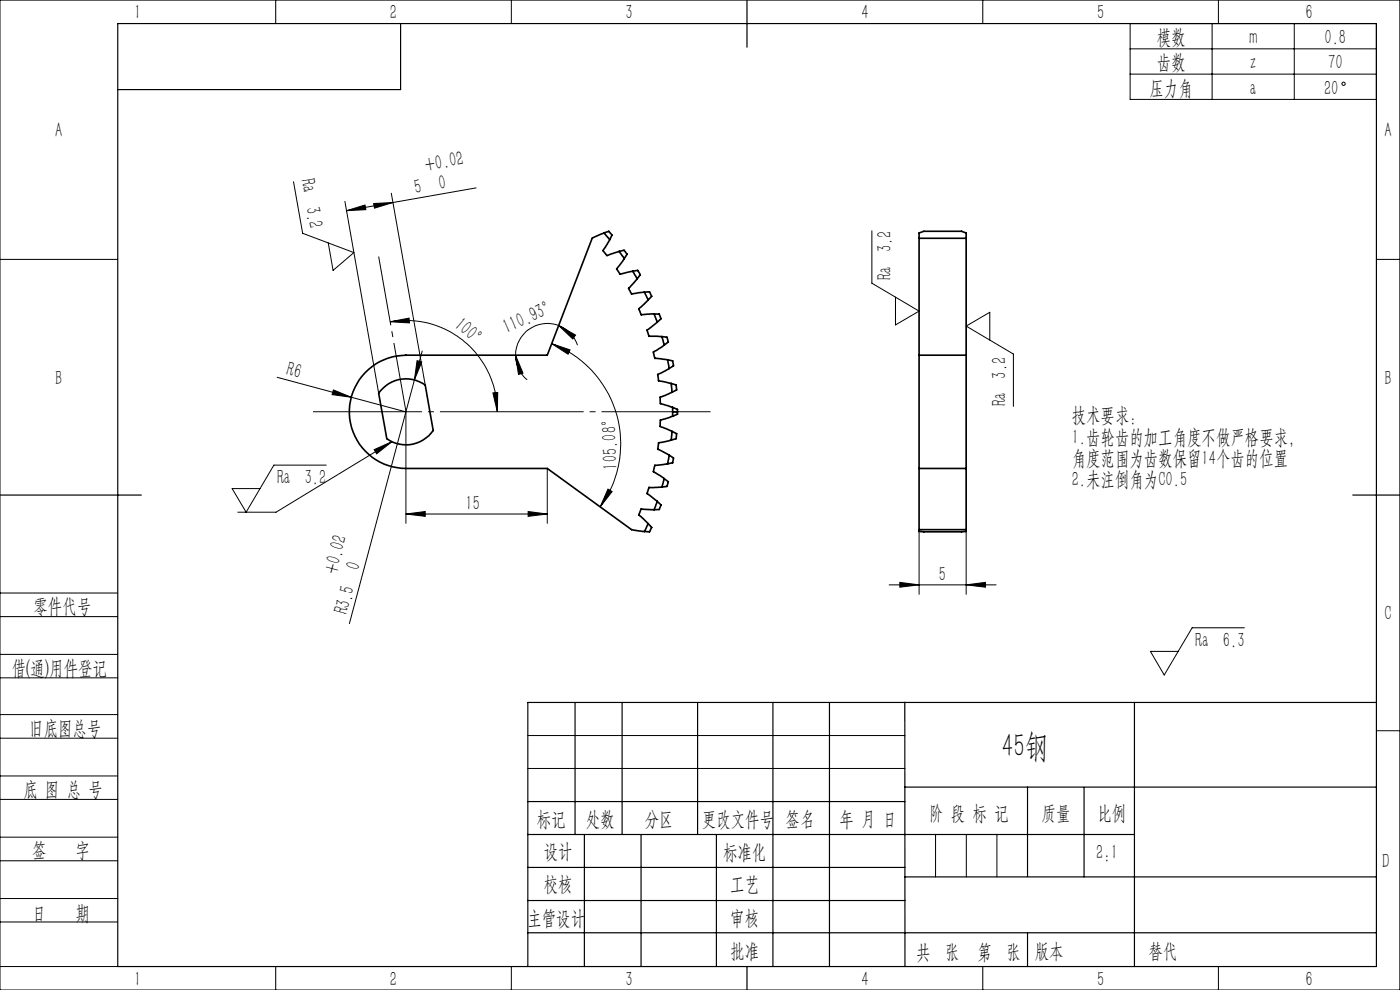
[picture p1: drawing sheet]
<svg xmlns="http://www.w3.org/2000/svg" width="297mm" height="210mm" viewBox="0 0 297 210" stroke-linecap="round" stroke-linejoin="round" font-family="sans-serif">
<g fill="none" stroke="#000" stroke-width=".35">
<path d="M128.1 49.4l-2.5 1.1-9.5 24.8h-30a12 12 0 0 0-12 12.1 12 12 0 0 0 12 12h30l17.9 13 2.7 .3M128.1 49.4l1.3 1.4M128.1 49.4l1.1-.3 .3 .4 .3 .4-.4 .9M129.4 50.8l-1.5 2.4 .3 .4 .6 .6 2.5-.9M131.3 53.3l1.1 1.5M131.3 53.3l1.1-.2 .6 .7v.1l-.6 .9M132.4 54.8l-1 1.5a.91 .91 0 0 0 0 1.6l.2 .3 2.6-.7M134.2 57.5l1 1.7M134.2 57.5l1.1-.1 .3 .5 .2 .4-.6 .9M135.2 59.2l-1.9 2 .2 .3 .5 .9 2.7-.4M195 50.5v-1.1l1-.3h8l1 .3v1.1M195 50.5v24.8"/>
<path d="M195 50.5h10M205 50.5v24.8M136.7 62l.8 1.6M136.7 62l1.1-.1 .2 .4 .3 .6-.8 .7M137.5 63.6l-2 1.9 .4 1 .1 .3 2.8-.2M138.8 66.6l.6 1.8M138.8 66.6h1l.4 .9v.1l-.8 .8M139.4 68.4l-2.1 1.6v.2l.4 1.1 2.7 .1M140.4 71.4l.5 1.8M140.4 71.4l1.1 .1 .2 .8 .1 .3-.9 .6M140.9 73.2l-2.3 1.5 .2 .8 .1 .5 2.7 .3M141.6 76.3l.4 1.9"/>
<path d="M141.6 76.3l1.1 .2 .2 1v.1l-.9 .6M142 78.2l-2.5 1.2 .2 1.4 2.7 .5M195 75.3v24.1M195 75.3h10M205 75.3v24.1M80.8 82.8a7.1 7.1 0 0 1 9.4-1.1l1.7 9.6a7 7 0 0 1-9.8 1.8l-1.8-9.7zM141.6 98.4l-2.7 .3-.1 .4-.2 .9 2.3 1.5M142 96.5l-.4 1.9M142 96.5l.9 .8-.2 .9-1.1 .2M142.4 81.3l.2 1.9M142.4 81.3l1 .4 .1 .2v.8l-.9 .5M142.4 93.4l-2.7 .5-.2 1.4 2.5 1.2"/>
<path d="M142.6 91.5l-.2 1.9M142.6 91.5l.9 .5v.8l-.1 .3-1 .3M142.6 83.2l-2.6 1.1 .1 .8v.5l2.6 .8M142.7 87.4v.9M142.7 86.4l1 .4v.6M142.7 86.4v1M142.7 88.3l-1.6 .6a.9 .9 0 0 0-.9 .3 .9 .9 0 0 0-.1 .9l-.1 .3 2.6 1.1M142.7 87.4h1M143.7 87.4v.5l-1 .4M195 99.4h10M195 99.4v13M205 99.4v13"/>
<path d="M137.5 111.1l-.8 1.6M137.5 111.1l.8 .8-.5 .9-1.1-.1M138.8 108.1l-2.8-.2-.1 .4-.4 .9 2 1.9M139.4 106.4l-.6 1.7M139.4 106.4l.8 .7v.1l-.4 .9h-1M140.4 103.3l-2.7 .1-.4 1.1v.2l2.1 1.7M140.9 101.5l-.5 1.8M140.9 101.5l.9 .7-.3 1-1.1 .1M195 112.4v.3l1 .1h8l1-.1v-.3M195 112.4h10"/>
</g>
<g fill="none" stroke="#000" stroke-width=".21">
<path d="M0 0h297v210h-297zM58.5 0v5M108.5 0v5M208.5 0v5M239.7 5h52.3v16.1h-52.3zM239.7 10.4h52.3M239.7 15.7h52.3M257.1 5v16.1M258.5 0v5M274.6 5v16.1M62.3 38.6l1.9 10.9 10.9 4.1-4.4 3.8-1.1-5.9M101 39.9l-27.5 4.8"/>
<path d="M0 55h25M73.2 42.7l7.1 40.7M73.5 44.7l3.9-1.2 .2 1zM79.3 43.2l4.1-.2-4 1.2zM83 41l7.2 40.7M185 49v11.1l10 5.9-5 2.9v-5.9M292 55h5M82.8 68.3l4-.8 .1 1zM82.8 68.3a19.5 19.5 0 0 1 22.7 19.1M88.5 76.5l1 .3-1.6 3.8zM89.6 74.5l-1.7 6.1M109.4 75.3l1.5 3.9-.9 .2z"/>
<path d="M109.4 75.3a6.9 6.9 0 0 0 2.4 5.3M117.1 72.9l3.8 1.3-.4 .9zM117.1 72.9a22.7 22.7 0 0 1 10.2 34.6M118.5 69.1l3.6 2-.6 .8zM118.5 69.1a6.8 6.8 0 0 0-9.1 6.2M118.5 69.1a6.8 6.8 0 0 1 4 4.1M210 72.1v-5.9l-5 3 10 5.9v11.1M58.8 80l27.3 7.4v23.6M69.2 98.7h-11.1l-5.9 9.9-3-5h5.9M70.7 82.7l3.8 1.6-4.1-.6zM79.4 95.4l3.7-1.7-3.2 2.6zM83.1 93.7l-24.5 14.9h-8.2"/>
<path d="M87.9 80.6l-13.8 51.7M104.6 83.4l1-.2-.1 4.2zM116.1 99.4v11.6M86.1 109l4.1-.5v1zM86.1 109h30M112 108.5l4.1 .5-4.1 .5zM129 103.7l.9 .6-2.6 3.2zM195 112.4v13.7M205 112.4v13.7M0 138.8h25M0 125.8h25M0 130.8h25"/>
<path d="M188.6 124.1h22.7M190.9 123.5l4.1 .6-4.1 .5zM205 124.1l4.1-.6v1.1zM264 133.2h-11.1l-5.9 10-2.9-5h5.8M0 143.8h25M0 156.6h25M0 151.6h25M112 156h80M292 155h5M0 169.6h25M0 164.6h25M0 177.6h25"/>
<path d="M112 163h80M198.5 177v9M205 177v9M211.5 177v9M0 182.6h25M0 190.6h25M0 195.6h25M0 205h25M58.5 205v5M108.5 205v5M208.5 205v5M258.5 205v5"/>
<circle cx="285" cy="17.8" r=".34"/>
</g>
<path d="M66.4 87.3h84.3" fill="none" stroke="#000" stroke-width=".21" stroke-dasharray="30.5 1.3 1.3 1.3" stroke-dashoffset="7.4" stroke-linecap="butt"/>
<path d="M86.1 87.3l-5.8-32.9" fill="none" stroke="#000" stroke-width=".21" stroke-dasharray="30.5 1.3 1.3 1.3" stroke-dashoffset="15.7" stroke-linecap="butt"/>
<g fill="none" stroke="#000" stroke-width=".25">
<path d="M25 5h267v200h-267zM85 5v14h-60M158.5 0v10M0 105h30M287 105h10M122 149v28M132 149v28M148 149v28M164 149v56M176 149v56M191.9 149l.1 56M240.7 149v56"/>
<path d="M292 149h-180v56M112 177h128.7M112 170h80M124 177v28M136 177v28M152 177v28M191.9 167h100.1M218 167v18.9M230 167v19M112 197.9h180M112 184h80M112 191h80"/>
<path d="M192 186h100M218 197.9v7.1M158.5 205v5"/>
</g>
<g fill="#000">
<path d="M70.7 82.7l3.8 1.6-4.1-.6zM79.4 95.4l3.7-1.7-3.2 2.6zM88.5 76.5l1 .3-1.6 3.8z"/>
<path d="M79.3 43.2l4.1-.2-4 1.2zM73.5 44.7l3.9-1.2 .2 1z"/>
<path d="M118.5 69.1l3.6 2-.6 .8zM109.4 75.3l1.5 3.9-.9 .2z"/>
<path d="M104.6 83.4l1-.2-.1 4.2zM82.8 68.3l4-.8 .1 1z"/>
<path d="M86.1 109l4.1-.5v1zM112 108.5l4.1 .5-4.1 .5z"/>
<path d="M129 103.7l.9 .6-2.6 3.2zM117.1 72.9l3.8 1.3-.4 .9z"/>
<path d="M205 124.1l4.1-.6v1.1zM190.9 123.5l4.1 .6-4.1 .5z"/>
</g>
<text font-size="7.1" x="212.6" y="160.6">45钢</text>
<g font-size="4.4">
<text x="28.5" y="4.1">1</text>
<text x="82.7" y="4.1">2</text>
<text x="132.7" y="4.1">3</text>
<text x="182.7" y="4.1">4</text>
<text x="232.7" y="4.1">5</text>
<text x="277" y="4.1">6</text>
<text x="245.4" y="9.4">模数</text>
<text x="265" y="9.4">m</text>
<text x="281" y="9.4">0.8</text>
<text x="245.4" y="14.7">齿数</text>
<text x="265.2" y="14.7">z</text>
<text x="281.8" y="14.7">70</text>
<text x="243.9" y="20.1">压力角</text>
<text x="265.2" y="20.1">a</text>
<text x="280.9" y="20.1">20</text>
<text x="11.7" y="29.1">A</text>
<text x="293.7" y="29.1">A</text>
<text x="63.8" y="38.2" transform="rotate(80 63.8 38.2)">Ra 3.2</text>
<text x="88.2" y="41.2" transform="rotate(-10 88.2 41.2)">5</text>
<text x="90.4" y="36.4" transform="rotate(-10 90.4 36.4)">+0.02</text>
<text x="93.3" y="40.3" transform="rotate(-10 93.3 40.3)">0</text>
<text x="189.1" y="59.4" transform="rotate(-90 189.1 59.4)">Ra 3.2</text>
<text x="96.1" y="69.3" transform="rotate(40 96.1 69.3)">100°</text>
<text x="107.5" y="70.8" transform="rotate(-24 107.5 70.8)">110.93°</text>
<text x="11.7" y="81.6">B</text>
<text x="60.5" y="79.6" transform="rotate(15 60.5 79.6)">R6</text>
<text x="293.7" y="81.6">B</text>
<text x="213.4" y="86.2" transform="rotate(-90 213.4 86.2)">Ra 3.2</text>
<text x="227.4" y="89.6">技术要求：</text>
<text x="227.4" y="94.1">1.齿轮齿的加工角度不做严格要求，</text>
<text x="131" y="99.6" transform="rotate(-92 131 99.6)">105.08°</text>
<text x="227.4" y="98.6">角度范围为齿数保留14个齿的位置</text>
<text x="58.8" y="102.8">Ra 3.2</text>
<text x="227.4" y="103.1">2.未注倒角为C0.5</text>
<text x="98.7" y="108.1">15</text>
<text x="71.4" y="122" transform="rotate(-75 71.4 122)">+0.02</text>
<text x="76.2" y="121.1" transform="rotate(-75 76.2 121.1)">0</text>
<text x="199.2" y="123.2">5</text>
<text x="7.1" y="130.1">零件代号</text>
<text x="73.7" y="130.6" transform="rotate(-75 73.7 130.6)">R3.5</text>
<text x="293.7" y="131.6">C</text>
<text x="253.6" y="137.3">Ra 6.3</text>
<text x="2.5" y="143.2">借(通)用件登记</text>
<text x="6.2" y="155.8">旧底图总号</text>
<text x="5" y="168.9">底 图 总 号</text>
<text x="197.1" y="173.8">阶 段 标 记</text>
<text x="221" y="173.8">质量</text>
<text x="232.8" y="173.8">比例</text>
<text x="113.9" y="175.2">标记</text>
<text x="124.3" y="175.2">处数</text>
<text x="136.8" y="175.2">分区</text>
<text x="148.9" y="175.2">更改文件号</text>
<text x="166.7" y="175.2">签名</text>
<text x="178.1" y="175.2">年 月 日</text>
<text x="6.8" y="181.9">签</text>
<text x="16" y="181.9">字</text>
<text x="115.3" y="182.1">设计</text>
<text x="153.4" y="182.2">标准化</text>
<text x="232.6" y="182.1">2:1</text>
<text x="293.2" y="184.1">D</text>
<text x="115.3" y="189">校核</text>
<text x="154.9" y="189">工艺</text>
<text x="6.8" y="195.2">日</text>
<text x="16" y="195.2">期</text>
<text x="111.9" y="196.2">主管设计</text>
<text x="154.9" y="196.2">审核</text>
<text x="154.9" y="203.1">批准</text>
<text x="194.4" y="203.4">共 张</text>
<text x="207.4" y="203.4">第 张</text>
<text x="219.5" y="203.1">版本</text>
<text x="243.6" y="203.1">替代</text>
<text x="28.5" y="209.1">1</text>
<text x="82.7" y="209.1">2</text>
<text x="132.7" y="209.1">3</text>
<text x="182.7" y="209.1">4</text>
<text x="232.7" y="209.1">5</text>
<text x="277" y="209.1">6</text>
</g>
</svg>
